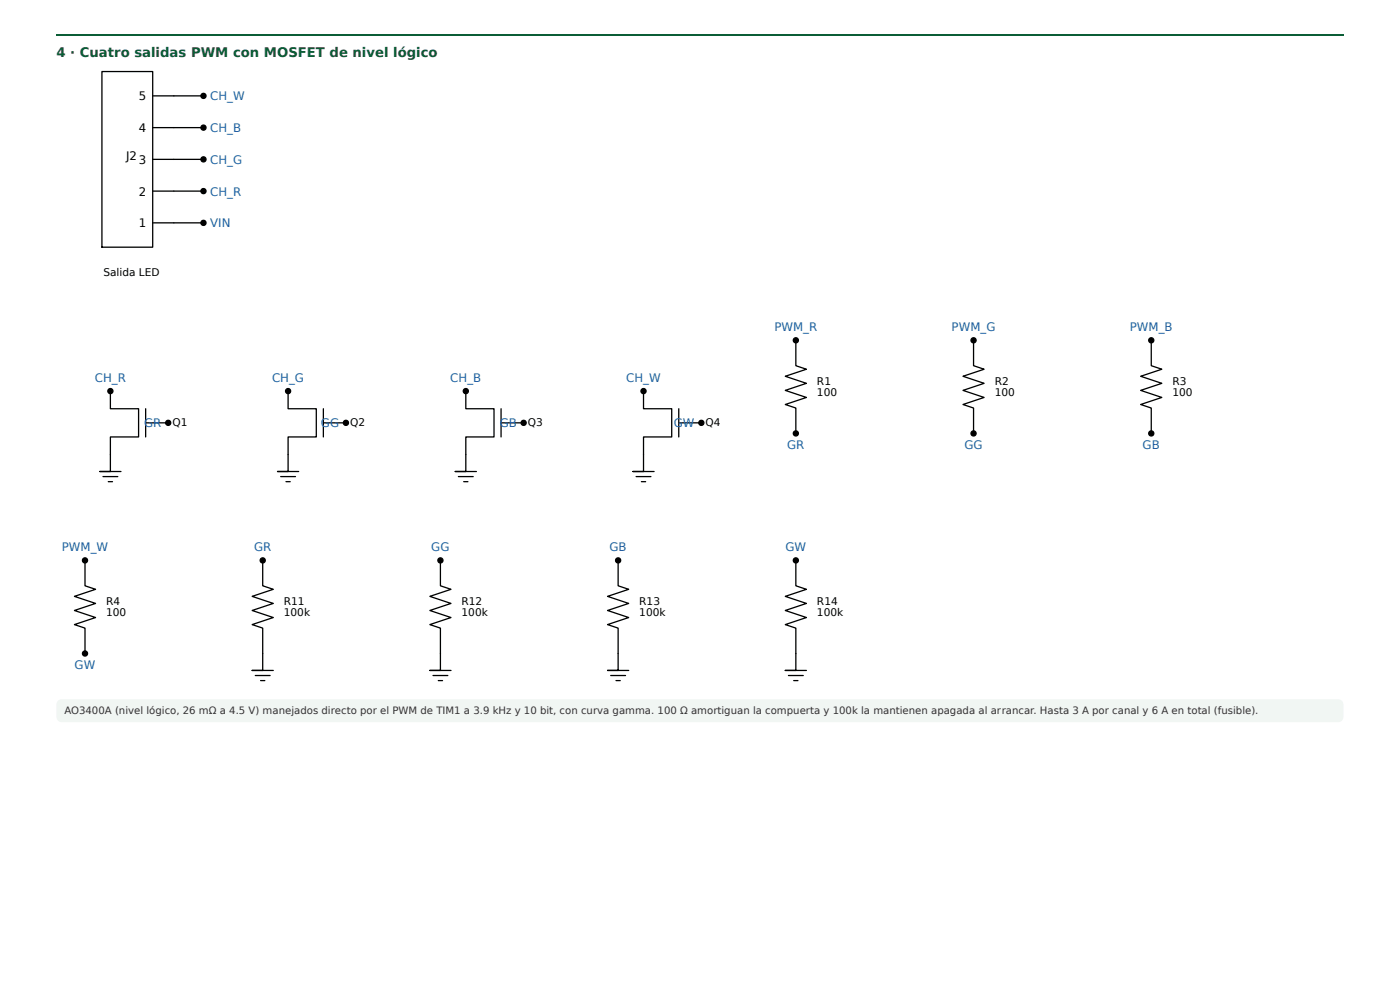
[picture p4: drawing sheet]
<svg xmlns="http://www.w3.org/2000/svg" width="420mm" height="297mm" viewBox="0 0 420 297" stroke-linecap="round" stroke-linejoin="round" font-family="sans-serif">
<path d="M16.9 10.3h386.3v.5h-386.3z" fill="#0b5d36"/>
<path d="M17.4 210.3l1.1-.5h383.1a1.59 1.59 0 0 1 1.6 1.6v3.7a1.59 1.59 0 0 1-1.6 1.6h-383.1a1.59 1.59 0 0 1-1.6-1.6v-3.9z" fill="#f1f6f3"/>
<g fill="none" stroke="#000" stroke-width=".39">
<path d="M30.6 21.5h15.2v52.7h-15.2zM45.8 38.3h15.3M45.8 28.8h15.3M45.8 57.3h15.3M45.8 47.8h15.3M45.8 66.9h15.3M33.1 117.3v5.3h8.5v8.5h-8.5v10.4h-3.1h6.3M86.5 117.3v5.3h8.4v8.5h-8.4v10.4h-3.2h6.3M139.8 117.3v5.3h8.5v8.5h-8.5v10.4h-3.2h6.4M193.1 117.3v5.3h8.5v8.5h-8.5v10.4h-3.1h6.3M238.9 102.1v7.6l3.1 1.1-6.3 2.1 6.3 2.1-6.3 2.1 6.3 2.2-6.3 2.1 3.2 1v7.6M292.2 102.1v7.6l3.2 1.1-6.4 2.1 6.4 2.1-6.4 2.1 6.4 2.2-6.4 2.1 3.2 1v7.6"/>
<path d="M345.5 102.1v7.6l3.2 1.1-6.3 2.1 6.3 2.1-6.3 2.1 6.3 2.2-6.3 2.1 3.1 1v7.6M43.7 122.6v8.5M43.7 126.9h6.8M97.1 126.9h6.7M97.1 122.6v8.5M150.4 126.9h6.8M150.4 122.6v8.5M203.7 126.9h6.8M203.7 122.6v8.5M30.9 143h4.5M32.5 144.5h1.3M84.2 143h4.5"/>
<path d="M85.8 144.5h1.3M137.6 143h4.4M139.2 144.5h1.2M190.9 143h4.5M192.5 144.5h1.3M25.5 168.1v7.7l3.2 1-6.4 2.1 6.4 2.2-6.4 2.1 6.4 2.1-6.4 2.1 3.2 1.1v7.6M78.9 168.1v7.7l3.1 1-6.3 2.1 6.3 2.2-6.3 2.1 6.3 2.1-6.3 2.1 3.2 1.1v12.7h-3.2h6.3M132.2 168.1v7.7l3.2 1-6.4 2.1 6.4 2.2-6.4 2.1 6.4 2.1-6.4 2.1 3.2 1.1v12.7h-3.2h6.4M185.5 168.1v7.7l3.2 1-6.3 2.1 6.3 2.2-6.3 2.1 6.3 2.1-6.3 2.1 3.1 1.1v12.7h-3.1h6.3M238.9 168.1v7.7l3.1 1-6.3 2.1 6.3 2.2-6.3 2.1 6.3 2.1-6.3 2.1 3.2 1.1v12.7h-3.2h6.3M76.6 202.7h4.5M78.2 204.2h1.3"/>
<path d="M130 202.7h4.4M131.6 204.2h1.2M183.3 202.7h4.5M184.9 204.2h1.3M236.6 202.7h4.5M238.2 204.2h1.3"/>
<circle cx="61.1" cy="38.3" r=".76"/>
<circle cx="61.1" cy="28.8" r=".76"/>
<circle cx="61.1" cy="57.3" r=".76"/>
<circle cx="61.1" cy="47.8" r=".76"/>
<circle cx="61.1" cy="66.9" r=".76"/>
<circle cx="33.1" cy="117.3" r=".76"/>
<circle cx="86.5" cy="117.3" r=".76"/>
<circle cx="139.8" cy="117.3" r=".76"/>
<circle cx="193.1" cy="117.3" r=".76"/>
<circle cx="238.9" cy="102.1" r=".76"/>
<circle cx="292.2" cy="102.1" r=".76"/>
<circle cx="345.5" cy="102.1" r=".76"/>
<circle cx="50.5" cy="126.9" r=".76"/>
<circle cx="103.8" cy="126.9" r=".76"/>
<circle cx="157.2" cy="126.9" r=".76"/>
<circle cx="210.5" cy="126.9" r=".76"/>
<circle cx="238.9" cy="130" r=".76"/>
<circle cx="292.2" cy="130" r=".76"/>
<circle cx="345.5" cy="130" r=".76"/>
<circle cx="25.5" cy="168.1" r=".76"/>
<circle cx="78.9" cy="168.1" r=".76"/>
<circle cx="132.2" cy="168.1" r=".76"/>
<circle cx="185.5" cy="168.1" r=".76"/>
<circle cx="238.9" cy="168.1" r=".76"/>
<circle cx="25.5" cy="196.1" r=".76"/>
</g>
<g fill="#000">
<circle cx="61.1" cy="38.3" r=".76"/>
<circle cx="61.1" cy="28.8" r=".76"/>
<circle cx="61.1" cy="57.3" r=".76"/>
<circle cx="61.1" cy="47.8" r=".76"/>
<circle cx="61.1" cy="66.9" r=".76"/>
<circle cx="33.1" cy="117.3" r=".76"/>
<circle cx="86.5" cy="117.3" r=".76"/>
<circle cx="139.8" cy="117.3" r=".76"/>
<circle cx="193.1" cy="117.3" r=".76"/>
<circle cx="238.9" cy="102.1" r=".76"/>
<circle cx="292.2" cy="102.1" r=".76"/>
<circle cx="345.5" cy="102.1" r=".76"/>
<circle cx="50.5" cy="126.9" r=".76"/>
<circle cx="103.8" cy="126.9" r=".76"/>
<circle cx="157.2" cy="126.9" r=".76"/>
<circle cx="210.5" cy="126.9" r=".76"/>
<circle cx="238.9" cy="130" r=".76"/>
<circle cx="292.2" cy="130" r=".76"/>
<circle cx="345.5" cy="130" r=".76"/>
<circle cx="25.5" cy="168.1" r=".76"/>
<circle cx="78.9" cy="168.1" r=".76"/>
<circle cx="132.2" cy="168.1" r=".76"/>
<circle cx="185.5" cy="168.1" r=".76"/>
<circle cx="238.9" cy="168.1" r=".76"/>
<circle cx="25.5" cy="196.1" r=".76"/>
</g>
<text font-size="4" fill="#0b5d36" x="16.9" y="17.2">4 · Cuatro salidas PWM con MOSFET de nivel lógico</text>
<g font-size="3.5">
<text x="41.7" y="30.1">5</text>
<text x="41.7" y="39.6">4</text>
<text x="37.8" y="47.9">J2</text>
<text x="41.7" y="49.1">3</text>
<text x="41.7" y="58.7">2</text>
<text x="41.7" y="68.2">1</text>
</g>
<g font-size="3.5" fill="#1a5fb4">
<text x="63.1" y="30.1">CH_W</text>
<text x="63.1" y="39.6">CH_B</text>
<text x="63.1" y="49.1">CH_G</text>
<text x="63.1" y="58.7">CH_R</text>
<text x="63.1" y="68.2">VIN</text>
<text x="232.4" y="99.3">PWM_R</text>
<text x="285.6" y="99.3">PWM_G</text>
<text x="339.1" y="99.3">PWM_B</text>
<text x="28.5" y="114.5">CH_R</text>
<text x="81.7" y="114.5">CH_G</text>
<text x="135.2" y="114.5">CH_B</text>
<text x="188" y="114.5">CH_W</text>
<text x="43.3" y="128.2">GR</text>
<text x="96.3" y="128.2">GG</text>
<text x="150" y="128.2">GB</text>
<text x="202.2" y="128.2">GW</text>
<text x="236.3" y="134.7">GR</text>
<text x="289.5" y="134.7">GG</text>
<text x="343" y="134.7">GB</text>
<text x="18.6" y="165.3">PWM_W</text>
<text x="76.3" y="165.3">GR</text>
<text x="129.5" y="165.3">GG</text>
<text x="182.9" y="165.3">GB</text>
<text x="235.8" y="165.3">GW</text>
<text x="22.4" y="200.8">GW</text>
</g>
<g font-size="3.2">
<text x="31" y="82.8">Salida LED</text>
<text x="245.2" y="115.5">R1</text>
<text x="245.2" y="118.7">100</text>
<text x="298.6" y="115.5">R2</text>
<text x="298.6" y="118.7">100</text>
<text x="351.9" y="115.5">R3</text>
<text x="351.9" y="118.7">100</text>
<text x="51.8" y="127.9">Q1</text>
<text x="105.1" y="127.9">Q2</text>
<text x="158.4" y="127.9">Q3</text>
<text x="211.8" y="127.9">Q4</text>
<text x="31.9" y="181.6">R4</text>
<text x="31.9" y="184.8">100</text>
<text x="85.2" y="181.6">R11</text>
<text x="85.2" y="184.8">100k</text>
<text x="138.5" y="181.6">R12</text>
<text x="138.5" y="184.8">100k</text>
<text x="191.9" y="181.6">R13</text>
<text x="191.9" y="184.8">100k</text>
<text x="245.2" y="181.6">R14</text>
<text x="245.2" y="184.8">100k</text>
</g>
<text font-size="3" fill="#333" x="19.3" y="214.3">AO3400A (nivel lógico, 26 mΩ a 4.5 V) manejados directo por el PWM de TIM1 a 3.9 kHz y 10 bit, con curva gamma. 100 Ω amortiguan la compuerta y 100k la mantienen apagada al arrancar. Hasta 3 A por canal y 6 A en total (fusible).</text>
</svg>
